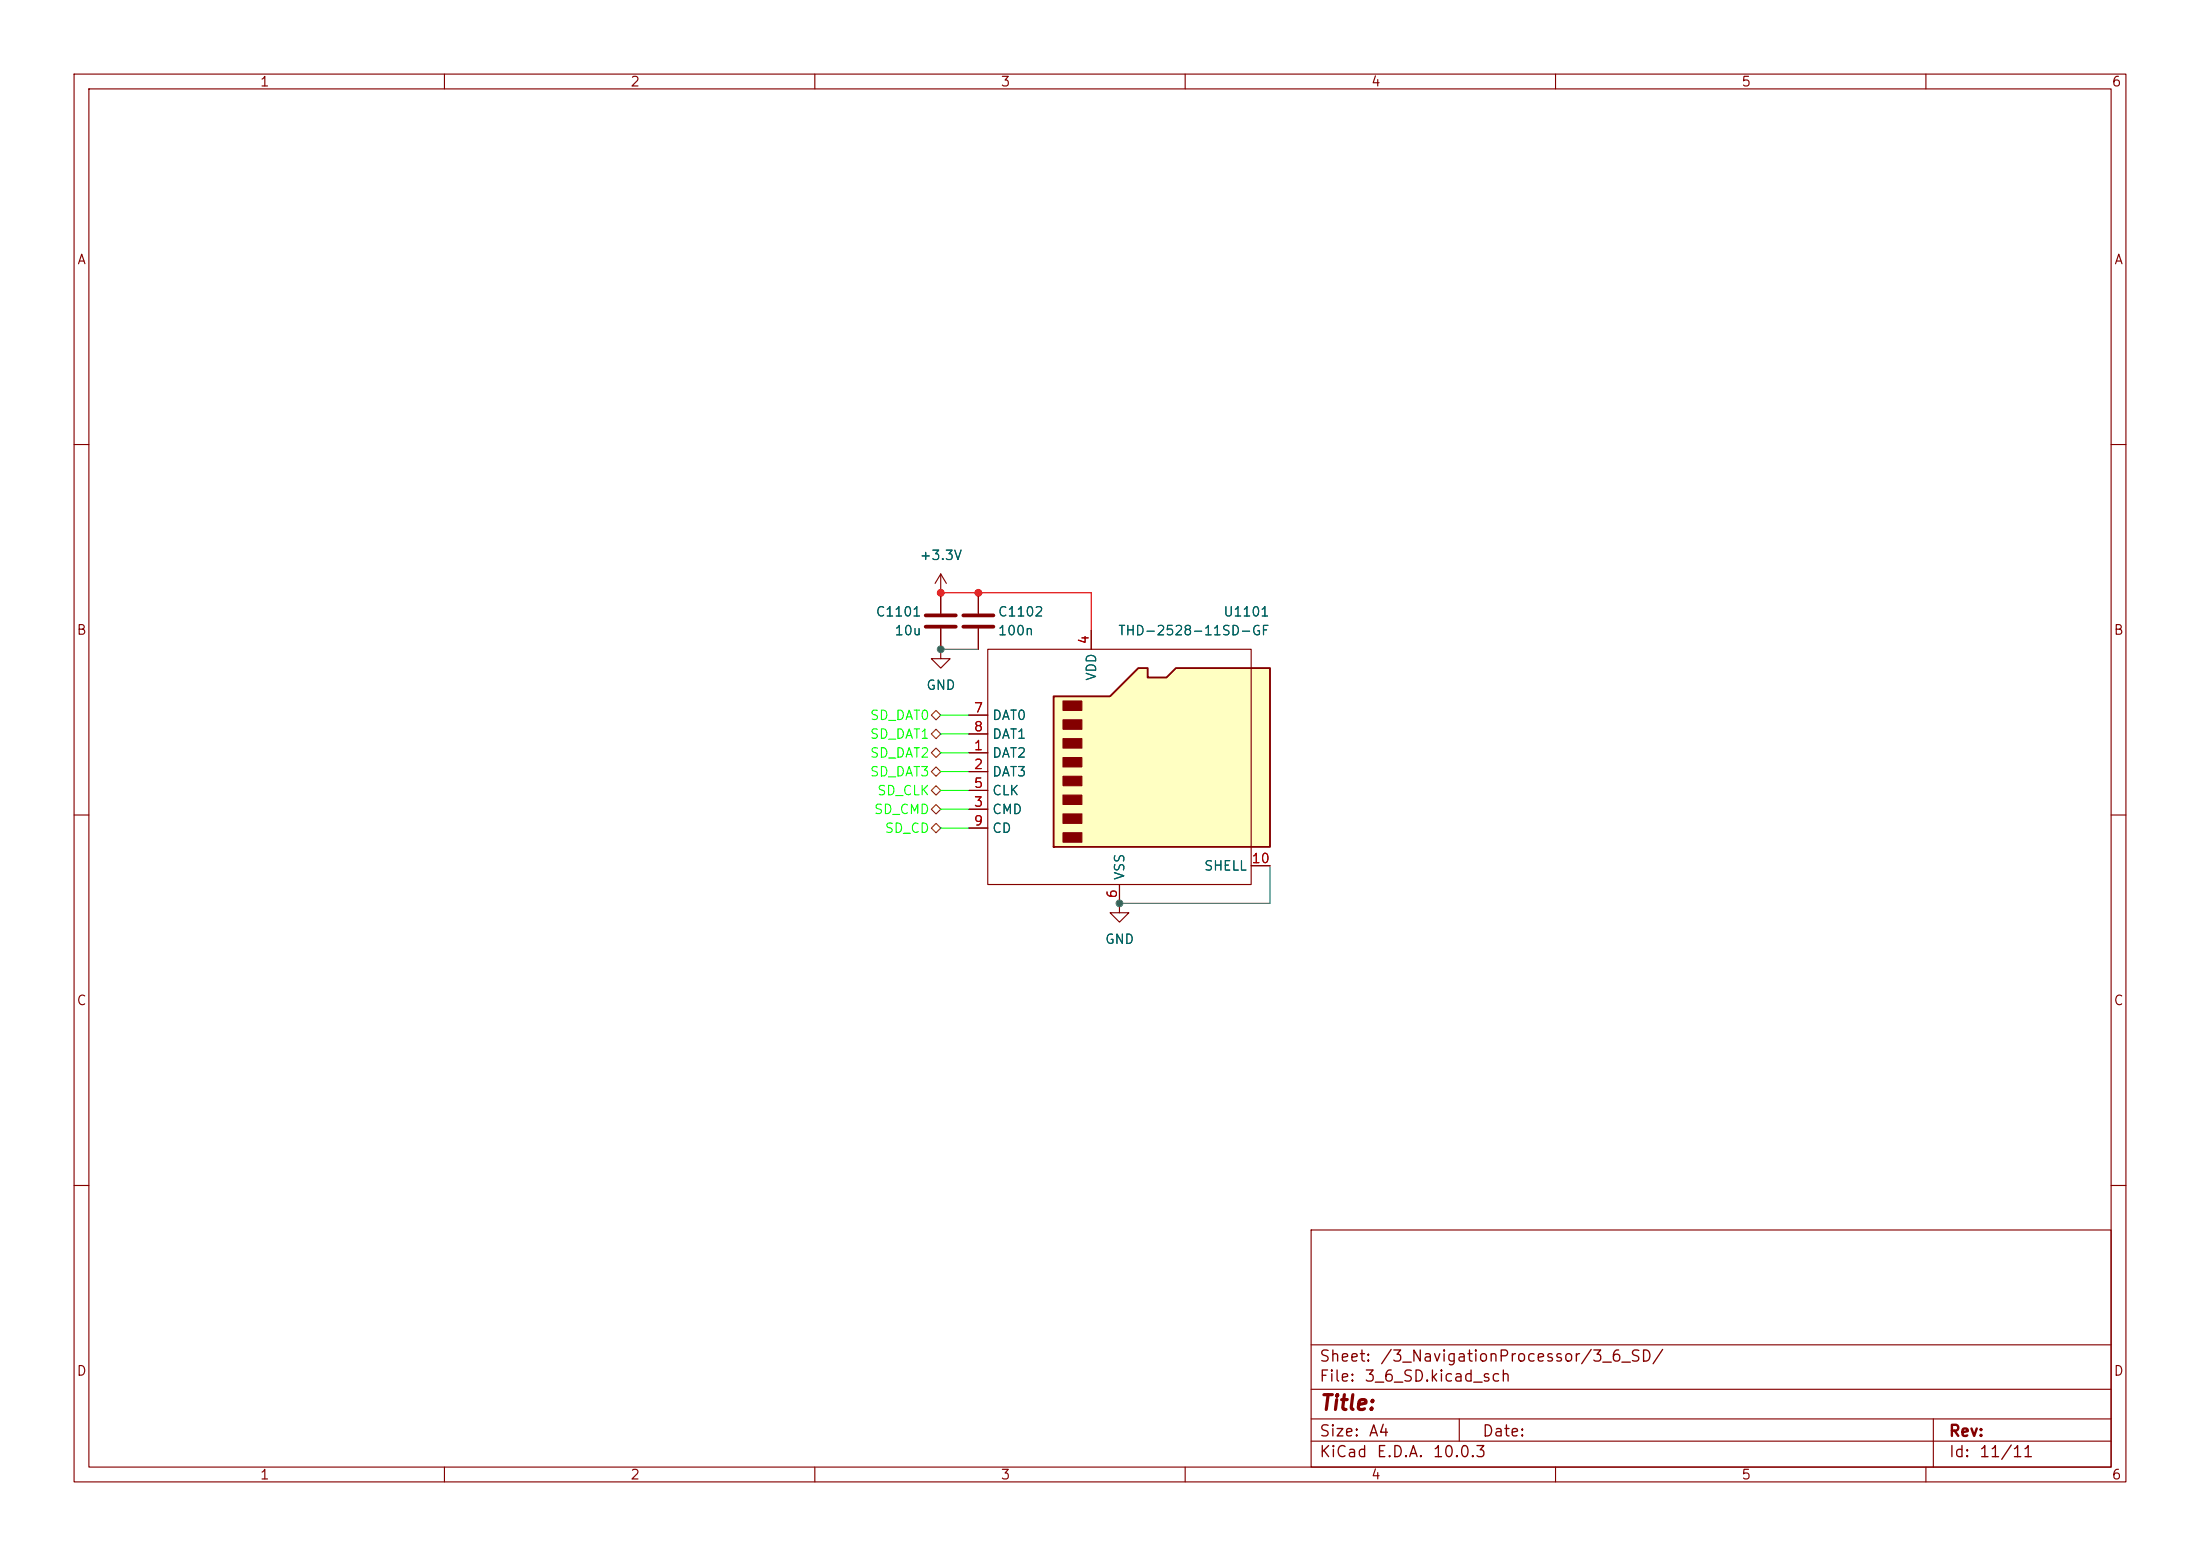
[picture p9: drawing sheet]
<svg xmlns="http://www.w3.org/2000/svg" width="297mm" height="210mm" viewBox="0 0 297 210" stroke-linecap="round" stroke-linejoin="round" font-family="sans-serif">
<g fill="none" stroke="#840000" stroke-width=".15">
<path d="M10 10h277v190h-277zM12 12h273v186h-273zM60 10v2M110 10v2M160 10v2M210 10v2M260 10v2M10 60h2M127 77.5l-.8 1.2M127 77.5l.8 1.2M127 77.5v5.3M285 60h2"/>
<path d="M127 80h.1M127 87.6v1.3h-1.3l1.3 1.3 1.3-1.3h-1.3M127 87.6h.1M127 84.8v2.8M132.1 80v2.8M132.1 84.8v2.8M10 110h2M285 110h2M10 160h2M177 166h108v32h-108zM285 160h2M60 198v2"/>
<path d="M110 198v2M160 198v2M177 194.5h108M177 191.5h108M177 187.5h108M177 181.5h108M197 191.5v3M210 198v2M260 198v2M261 191.5v6.5"/>
</g>
<path d="M125 83.1h4M125 84.6h4M130 83.1h4.1M130 84.6h4.1" fill="none" stroke="#840000" stroke-width=".51"/>
<path d="M142.2 94h7.7l3.8-3.8h1.2v1.2h2.6l1.2-1.2h12.7v24.1h-29.2z" fill="#ffffc2"/>
<g fill="none" stroke="#840000" stroke-width=".15">
<path d="M127 80h.1M127 87.6h.1M127 80v2.8M127 84.8v2.8M130.8 96.5h2.5M130.8 99.1h2.5M132.1 80v2.8M132.1 84.8v2.8M133.3 87.6h35.6v31.8h-35.6zM147.3 85.1v2.5M130.8 101.6h2.5M130.8 104.1h2.5"/>
<path d="M130.8 109.2h2.5M130.8 106.7h2.5M130.8 111.8h2.5M151.1 119.4v2.5M168.9 116.8h2.5M151.1 121.9v1.3h-1.2l1.2 1.3 1.3-1.3h-1.3M151.1 121.9h.1"/>
</g>
<path d="M142.2 94h7.7l3.8-3.8h1.2v1.2h2.6l1.2-1.2h12.7v24.1h-29.2z" fill="none" stroke="#840000" stroke-width=".25"/>
<g fill="#840000" stroke="#840000" stroke-width=".15">
<path d="M143.5 94.6h2.5v1.3h-2.5z"/>
<path d="M143.5 97.2h2.5v1.2h-2.5z"/>
<path d="M143.5 99.7h2.5v1.3h-2.5z"/>
<path d="M143.5 102.2h2.5v1.3h-2.5z"/>
<path d="M143.5 104.8h2.5v1.2h-2.5z"/>
<path d="M143.5 107.3h2.5v1.3h-2.5z"/>
<path d="M143.5 109.9h2.5v1.2h-2.5z"/>
<path d="M143.5 112.4h2.5v1.3h-2.5z"/>
</g>
<path d="M125.7 96.5l.7-.6 .6 .6-.6 .7zM126.4 98.4l.6 .7-.6 .6-.7-.6zM125.7 111.8l.7-.7 .6 .7-.6 .6zM125.7 106.7l.7-.7 .6 .7-.6 .6zM125.7 104.1l.7-.6 .6 .6-.6 .7zM125.7 101.6l.7-.6 .6 .6-.6 .6zM126.4 108.6l.6 .6-.6 .7-.7-.7z" fill="none" stroke="#725600" stroke-width=".15"/>
<path d="M127 80h20.3v5.1" fill="none" stroke="#f00" stroke-width=".15"/>
<path d="M127 87.6h5.1M171.4 116.8v5.1h-20.3" fill="none" stroke="#595959" stroke-width=".15"/>
<path d="M127 99.1h3.8M127 96.5h3.8M127 109.2h3.8M127 104.1h3.8M127 106.7h3.8M127 111.8h3.8M127 101.6h3.8" fill="none" stroke="#0f0" stroke-width=".15"/>
<g fill="#f00" stroke="#f00" stroke-width=".14">
<circle cx="127" cy="80" r=".46"/>
<circle cx="132.1" cy="80" r=".46"/>
</g>
<g fill="#595959" stroke="#595959" stroke-width=".14">
<circle cx="127" cy="87.6" r=".46"/>
<circle cx="151.1" cy="121.9" r=".46"/>
</g>
<text font-size="2" fill="#840000" x="178" y="190.8">Title:</text>
<g font-size="1.5" fill="#840000">
<text x="178" y="184.2">Sheet:</text>
<text x="186.2" y="184.2">/3_NavigationProcessor/3_6_SD/</text>
<text x="178" y="186.9">File:</text>
<text x="184.1" y="186.9">3_6_SD.kicad_sch</text>
<text x="178" y="197.1">KiCad</text>
<text x="178" y="194.3">Size:</text>
<text x="184.7" y="194.3">A4</text>
<text x="185.7" y="197.1">E.D.A.</text>
<text x="193.3" y="197.1">10.0.3</text>
<text x="200" y="194.3">Date:</text>
<text x="263" y="194.3">Rev:</text>
<text x="263" y="197.1">Id:</text>
<text x="267.1" y="197.1">11/11</text>
</g>
<g font-size="1.3" fill="#840000">
<text x="35" y="12">1</text>
<text x="85" y="12">2</text>
<text x="135" y="12">3</text>
<text x="185" y="12">4</text>
<text x="235" y="12">5</text>
<text x="285" y="12">6</text>
<text x="10.3" y="36">A</text>
<text x="285.3" y="36">A</text>
<text x="10.3" y="86">B</text>
<text x="285.3" y="86">B</text>
<text x="10.3" y="136">C</text>
<text x="285.3" y="136">C</text>
<text x="10.3" y="186">D</text>
<text x="285.3" y="186">D</text>
<text x="35" y="200">1</text>
<text x="85" y="200">2</text>
<text x="135" y="200">3</text>
<text x="185" y="200">4</text>
<text x="235" y="200">5</text>
<text x="285" y="200">6</text>
</g>
<g font-size="1.3" fill="#006464">
<text x="124.1" y="75.9">+3.3V</text>
<text x="118.1" y="83.5">C1101</text>
<text x="134.6" y="83.5">C1102</text>
<text x="165.1" y="83.5">U1101</text>
<text x="120.7" y="86.1">10u</text>
<text x="134.6" y="86.1">100n</text>
<text x="150.9" y="86.1">THD-2528-11SD-GF</text>
<text x="125" y="93.4">GND</text>
<text x="148.3" y="92" transform="rotate(-90 148.3 92)">VDD</text>
<text x="133.9" y="97.5">DAT0</text>
<text x="133.9" y="100">DAT1</text>
<text x="133.9" y="102.6">DAT2</text>
<text x="133.9" y="105.1">DAT3</text>
<text x="133.9" y="107.7">CLK</text>
<text x="133.9" y="110.2">CMD</text>
<text x="133.9" y="112.7">CD</text>
<text x="152.1" y="118.9" transform="rotate(-90 152.1 118.9)">VSS</text>
<text x="162.5" y="117.8">SHELL</text>
<text x="149.1" y="127.7">GND</text>
</g>
<g font-size="1.3" fill="#a90000">
<text x="147.3" y="87.1" transform="rotate(-90 147.3 87.1)">4</text>
<text x="131.4" y="101.6">1</text>
<text x="131.4" y="96.5">7</text>
<text x="131.4" y="99">8</text>
<text x="131.4" y="104.1">2</text>
<text x="131.4" y="106.7">5</text>
<text x="131.4" y="109.2">3</text>
<text x="131.4" y="111.7">9</text>
<text x="168.9" y="116.8">10</text>
<text x="151.1" y="121.4" transform="rotate(-90 151.1 121.4)">6</text>
</g>
<g font-size="1.3" fill="#0f0">
<text x="117.4" y="100">SD_DAT1</text>
<text x="117.4" y="97.5">SD_DAT0</text>
<text x="117.4" y="105.1">SD_DAT3</text>
<text x="117.4" y="102.6">SD_DAT2</text>
<text x="118.3" y="107.7">SD_CLK</text>
<text x="117.9" y="110.2">SD_CMD</text>
<text x="119.3" y="112.7">SD_CD</text>
</g>
</svg>
